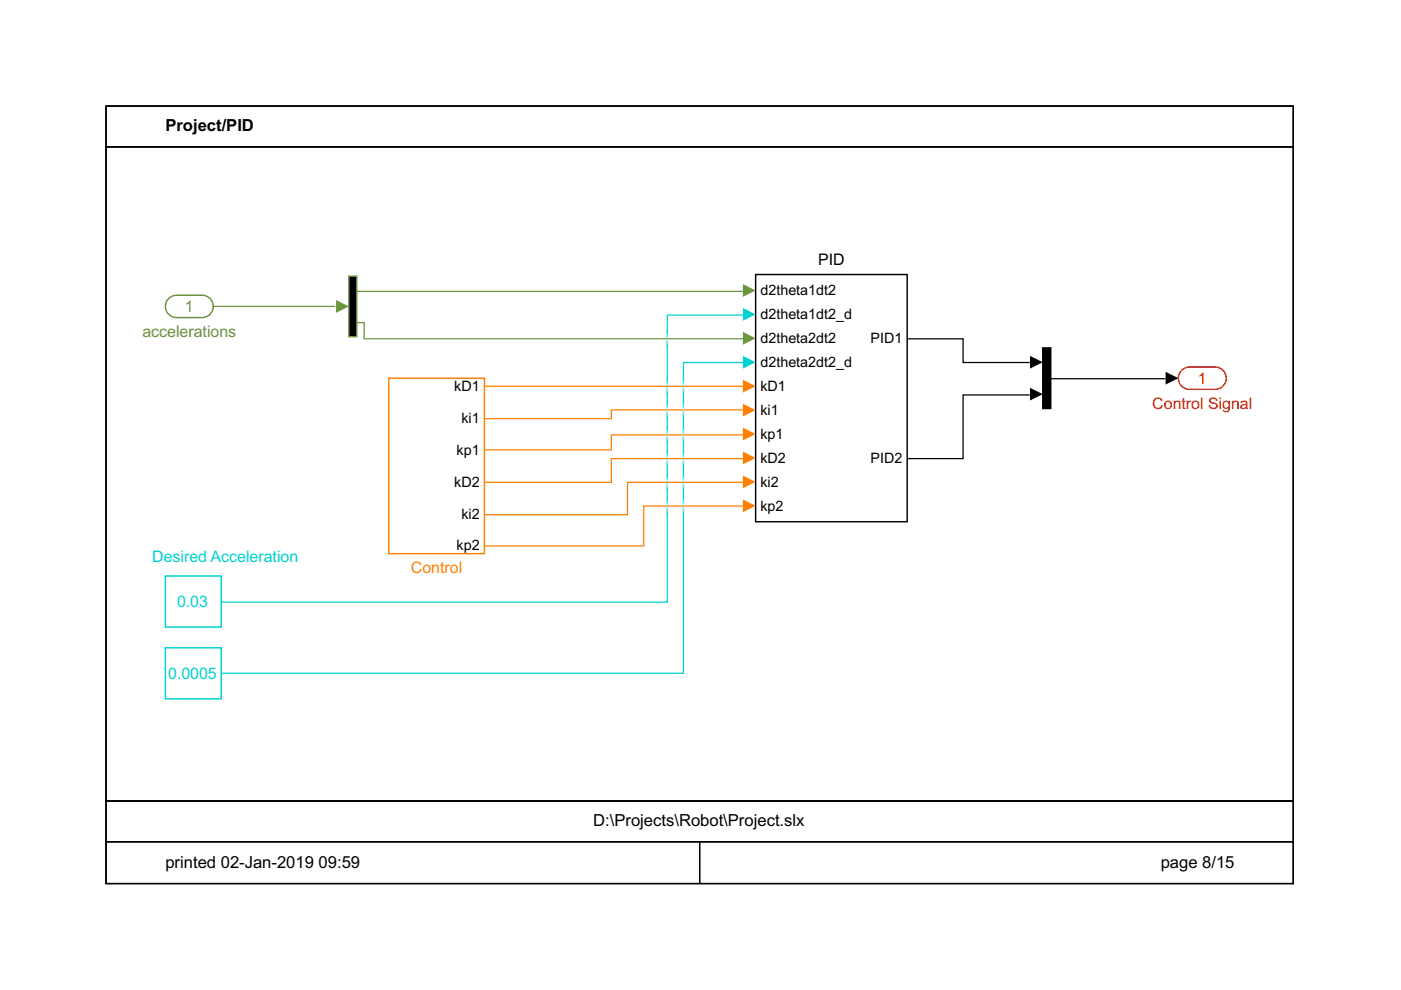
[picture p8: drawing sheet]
<svg xmlns="http://www.w3.org/2000/svg" width="297mm" height="210mm" viewBox="0 0 297 210" stroke-linecap="round" stroke-linejoin="round" font-family="sans-serif">
<path d="M250.4 78.7a2.36 2.36 0 0 1 1.8-.9h5.4a2.37 2.37 0 0 1 2.4 2.4 2.37 2.37 0 0 1-2.4 2.4h-5.4a2.37 2.37 0 0 1-2.1-1.4 2.37 2.37 0 0 1 .3-2.5z" fill="none" stroke="#e60000" stroke-width=".31"/>
<path d="M160.2 58.2h32.1v52.4h-32.1z" fill="#fff"/>
<path d="M160.2 58.2h32.1v52.4h-32.1z" fill="none" stroke="#000" stroke-width=".31"/>
<path d="M221.1 73.8h1.7v12.8h-1.7z" fill="#fff"/>
<path d="M221.1 73.8h1.7v12.8h-1.7z" fill-rule="evenodd" fill="#000"/>
<path d="M221.1 73.8h1.7v12.8h-1.7z" fill="none" stroke="#000" stroke-width=".31"/>
<path d="M74 58.5h1.7v12.9h-1.7z" fill="#000"/>
<path d="M74 58.5h1.7v12.9h-1.7z" fill="none" stroke="#6b963d" stroke-width=".31"/>
<path d="M82.4 80.2h20.3v37.2h-20.3z" fill="#fff"/>
<path d="M82.4 80.2h20.3v37.2h-20.3z" fill="none" stroke="#ff8000" stroke-width=".31"/>
<path d="M35.1 122.1h11.8v10.8h-11.8z" fill="#fff"/>
<path d="M35.1 122.1h11.8v10.8h-11.8z" fill="none" stroke="#00d1d1" stroke-width=".31"/>
<path d="M35.1 137.3h11.8v10.9h-11.8z" fill="#fff"/>
<path d="M35.1 137.3h11.8v10.9h-11.8z" fill="none" stroke="#00d1d1" stroke-width=".31"/>
<path d="M35.6 63.5a2.36 2.36 0 0 1 1.8-.9h5.4a2.37 2.37 0 0 1 2.4 2.4 2.37 2.37 0 0 1-2.4 2.3h-5.4a2.37 2.37 0 0 1-2.1-1.3 2.37 2.37 0 0 1 .3-2.5z" fill="#fff"/>
<path d="M35.6 63.5a2.36 2.36 0 0 1 1.8-.9h5.4a2.37 2.37 0 0 1 2.4 2.4 2.37 2.37 0 0 1-2.4 2.3h-5.4a2.37 2.37 0 0 1-2.1-1.3 2.37 2.37 0 0 1 .3-2.5z" fill="none" stroke="#6b963d" stroke-width=".31"/>
<path d="M71.3 63.6l2.7 1.4-2.7 1.3z" fill="#6b963d"/>
<path d="M45 65h26.1" fill="none" stroke="#6b963d" stroke-width=".26"/>
<path d="M157.5 60.2l2.7 1.4-2.7 1.3z" fill="#6b963d"/>
<path d="M75.6 61.8h81.9" fill="none" stroke="#6b963d" stroke-width=".26"/>
<path d="M157.5 70.4l2.7 1.3-2.7 1.4z" fill="#6b963d"/>
<path d="M75.6 68.4h1.6v3.4h80.3" fill="none" stroke="#6b963d" stroke-width=".26"/>
<path d="M157.5 80.5l2.7 1.4-2.7 1.3z" fill="#ff8000"/>
<path d="M102.7 81.9h54.8" fill="none" stroke="#ff8000" stroke-width=".26"/>
<path d="M157.5 85.6l2.7 1.4-2.7 1.3z" fill="#ff8000"/>
<path d="M157.5 86.9h-27.9v1.9h-26.9" fill="none" stroke="#ff8000" stroke-width=".26"/>
<path d="M157.5 90.7l2.7 1.3-2.7 1.4z" fill="#ff8000"/>
<path d="M157.5 92.2h-27.9v3.2h-26.9" fill="none" stroke="#ff8000" stroke-width=".26"/>
<path d="M157.5 95.7l2.7 1.4-2.7 1.4z" fill="#ff8000"/>
<path d="M157.5 97.2h-27.9v5.1h-26.9" fill="none" stroke="#ff8000" stroke-width=".26"/>
<path d="M157.5 100.8l2.7 1.4-2.7 1.3z" fill="#ff8000"/>
<path d="M157.5 102.3h-24.5v6.8h-30.3" fill="none" stroke="#ff8000" stroke-width=".26"/>
<path d="M157.5 105.9l2.7 1.3-2.7 1.4z" fill="#ff8000"/>
<path d="M157.5 107.3h-21v8.5h-33.8" fill="none" stroke="#ff8000" stroke-width=".26"/>
<path d="M157.5 65.3l2.7 1.4-2.7 1.3z" fill="#00d1d1"/>
<path d="M141.5 70v.3M141.5 72v9.7M157.5 66.8h-16v4.9M141.5 82.1v4.6M141.5 87.1v4.9M141.5 92.4v4.7M141.5 97.4v4.7M141.5 107.5v20.2h-94.6M141.5 102.4v4.7M141.5 108.8v.3" fill="none" stroke="#00d1d1" stroke-width=".26"/>
<g fill="none" stroke="#2ed9d9" stroke-width=".26">
<path d="M141.5 70.3v.4M141.5 73v.4M141.5 80.4v.3M141.5 83.1v.3M141.5 85.4v.3M141.5 88.1v.3M141.5 90.7v.3M141.5 93.4v.3M141.5 95.7v.4M141.5 98.4v.4M141.5 100.7v.4M141.5 103.4v.4"/>
<path d="M141.5 105.8v.3M141.5 108.5v.3"/>
</g>
<g fill="none" stroke="#5de2e2" stroke-width=".26">
<path d="M141.5 70.7v.3M141.5 72.7v.3M141.5 80.7v.3M141.5 82.7v.4M141.5 85.7v.4M141.5 87.8v.3M141.5 91v.4M141.5 93.1v.3M141.5 96.1v.3M141.5 98.1v.3M141.5 101.1v.3M141.5 103.1v.3"/>
<path d="M141.5 106.1v.3M141.5 108.1v.4"/>
</g>
<g fill="none" stroke="#8beaea" stroke-width=".26">
<path d="M141.5 71v.3M141.5 72.3v.4M141.5 81v.4M141.5 82.4v.3M141.5 86.1v.3M141.5 87.4v.4M141.5 91.4v.3M141.5 92.7v.4M141.5 96.4v.3M141.5 97.7v.4M141.5 101.4v.4M141.5 102.8v.3"/>
<path d="M141.5 106.4v.4M141.5 107.8v.3"/>
</g>
<g fill="none" stroke="#b9f2f2" stroke-width=".26">
<path d="M141.5 71.3v.4M141.5 72v.3M141.5 81.4v.3M141.5 82.1v.3M141.5 86.4v.3M141.5 87.1v.3M141.5 91.7v.3M141.5 92.4v.3M141.5 96.7v.4M141.5 97.4v.3M141.5 101.8v.3M141.5 102.4v.4"/>
<path d="M141.5 106.8v.3M141.5 107.5v.3"/>
</g>
<path d="M157.5 75.5l2.7 1.3-2.7 1.4z" fill="#00d1d1"/>
<path d="M157.5 76.9h-12.6v4.8M144.9 80v.4M144.9 82.1v4.6M144.9 87.1v4.9M144.9 92.4v4.7M144.9 97.4v4.7M144.9 107.5v35.2h-98M144.9 102.4v4.7M144.9 108.8v.3" fill="none" stroke="#00d1d1" stroke-width=".26"/>
<path d="M144.9 80.4v.3M144.9 83.1v.3M144.9 85.4v.3M144.9 88.1v.3M144.9 90.7v.3M144.9 93.4v.3M144.9 95.7v.4M144.9 98.4v.4M144.9 100.7v.4M144.9 103.4v.4M144.9 105.8v.3M144.9 108.5v.3" fill="none" stroke="#2ed9d9" stroke-width=".26"/>
<path d="M144.9 80.7v.3M144.9 82.7v.4M144.9 85.7v.4M144.9 87.8v.3M144.9 91v.4M144.9 93.1v.3M144.9 96.1v.3M144.9 98.1v.3M144.9 101.1v.3M144.9 103.1v.3M144.9 106.1v.3M144.9 108.1v.4" fill="none" stroke="#5de2e2" stroke-width=".26"/>
<path d="M144.9 81v.4M144.9 82.4v.3M144.9 86.1v.3M144.9 87.4v.4M144.9 91.4v.3M144.9 92.7v.4M144.9 96.4v.3M144.9 97.7v.4M144.9 101.4v.4M144.9 102.8v.3M144.9 106.4v.4M144.9 107.8v.3" fill="none" stroke="#8beaea" stroke-width=".26"/>
<path d="M144.9 81.4v.3M144.9 82.1v.3M144.9 86.4v.3M144.9 87.1v.3M144.9 91.7v.3M144.9 92.4v.3M144.9 96.7v.4M144.9 97.4v.3M144.9 101.8v.3M144.9 102.4v.4M144.9 106.8v.3M144.9 107.5v.3" fill="none" stroke="#b9f2f2" stroke-width=".26"/>
<path d="M218.4 75.5l2.7 1.3-2.7 1.4zM218.4 82.2l2.7 1.4-2.7 1.3zM247.1 78.8l2.7 1.4-2.7 1.3z" fill="#000"/>
<path d="M22.5 31.1h251.7v138.7h-251.7zM22.5 22.5h251.7v8.6h-251.7zM22.5 22.5h251.7v164.8h-251.7zM192.3 71.8h11.9v5.1h14.1M218.3 83.7h-14.1v13.5h-11.9M222.6 80.3h24.5M22.5 169.8h251.7v8.7h-251.7zM22.5 178.5h125.8v8.8h-125.8zM22.5 178.5h251.7v8.8h-251.7zM148.3 178.5h125.9v8.8h-125.9z" fill="none" stroke="#000" stroke-width=".26"/>
<g font-size="3.5">
<text x="35.1" y="27.9">Project/PID</text>
<text x="125.8" y="175.2">D:\Projects\Robot\Project.slx</text>
<text x="35.1" y="184">printed 02-Jan-2019</text>
<text x="67.6" y="184">09:59</text>
<text x="246.1" y="184">page 8/15</text>
</g>
<text font-size="3.4" x="173.5" y="56.2">PID</text>
<g font-size="3.4" fill="#6b963d">
<text x="30.2" y="71.4">accelerations</text>
<text x="39.2" y="66.2">1</text>
</g>
<g font-size="3.4" fill="#e60000">
<text x="254" y="81.4">1</text>
<text x="244.3" y="86.6">Control Signal</text>
</g>
<g font-size="3.4" fill="#00d1d1">
<text x="32.3" y="119.1">Desired Acceleration</text>
<text x="37.5" y="128.7">0.03</text>
<text x="35.7" y="143.9">0.0005</text>
</g>
<text font-size="3.4" fill="#ff8000" x="87.1" y="121.5">Control</text>
<g font-size="3">
<text x="161.2" y="62.6">d2theta1dt2</text>
<text x="161.2" y="67.7">d2theta1dt2_d</text>
<text x="161.2" y="72.7">d2theta2dt2</text>
<text x="161.2" y="77.8">d2theta2dt2_d</text>
<text x="184.6" y="72.7">PID1</text>
<text x="96.3" y="82.9">kD1</text>
<text x="161.2" y="82.9">kD1</text>
<text x="97.8" y="89.7">ki1</text>
<text x="161.2" y="88">ki1</text>
<text x="161.2" y="93">kp1</text>
<text x="96.8" y="96.4">kp1</text>
<text x="161.2" y="98.1">kD2</text>
<text x="184.6" y="98.1">PID2</text>
<text x="96.3" y="103.2">kD2</text>
<text x="161.2" y="103.2">ki2</text>
<text x="97.8" y="110">ki2</text>
<text x="161.2" y="108.3">kp2</text>
<text x="96.8" y="116.7">kp2</text>
</g>
</svg>
